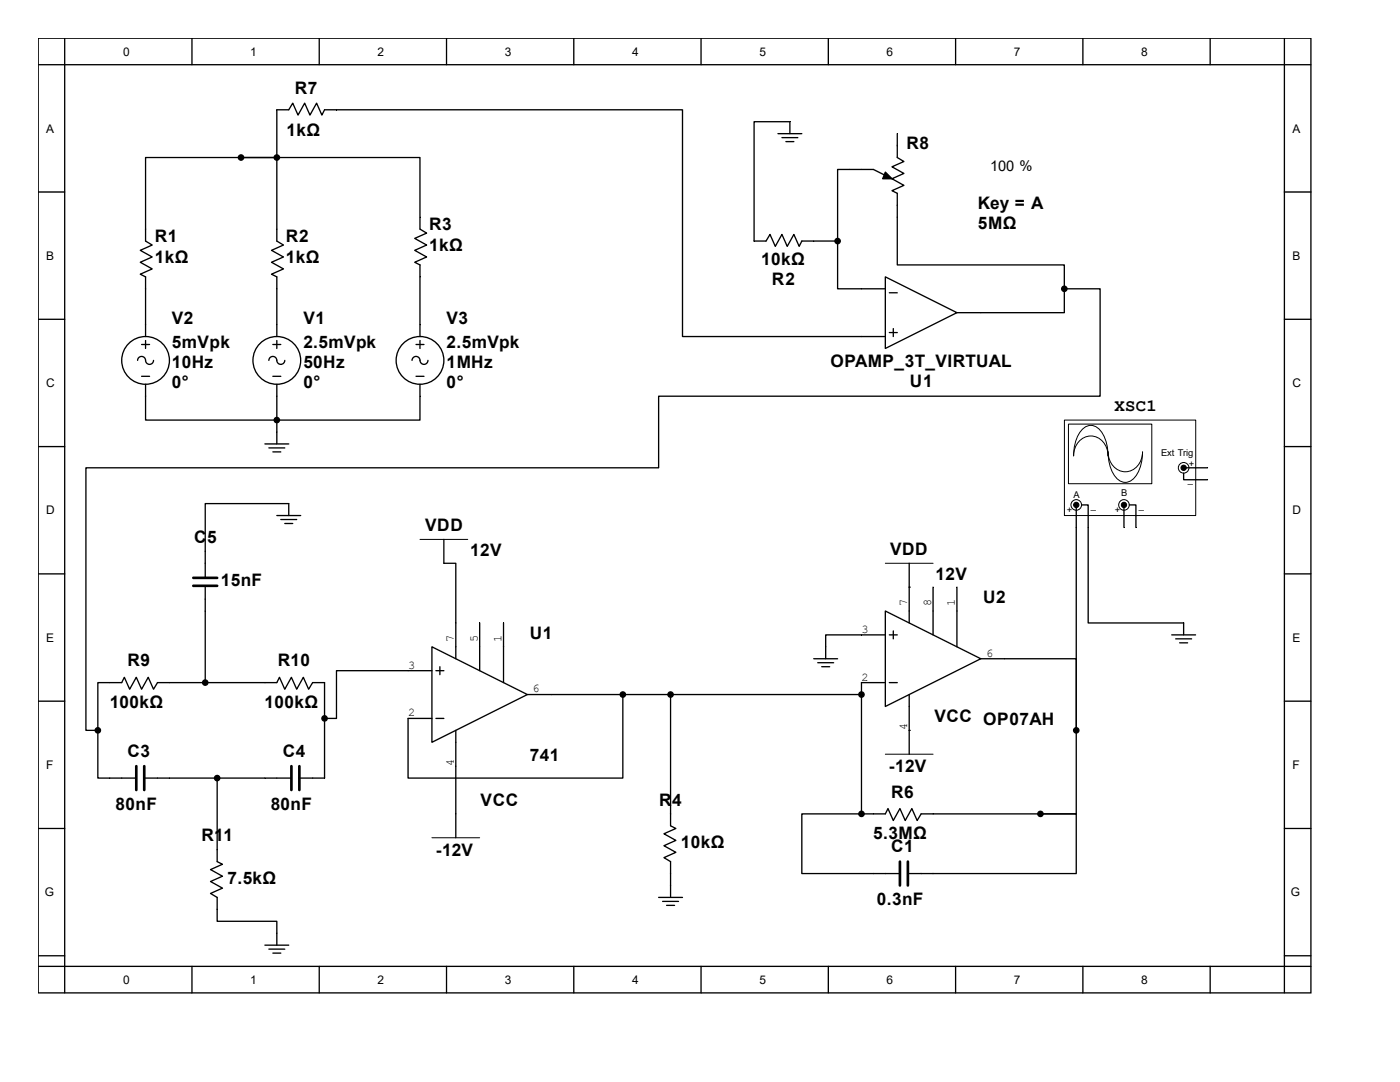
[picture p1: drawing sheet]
<svg xmlns="http://www.w3.org/2000/svg" width="279mm" height="216mm" viewBox="0 0 279 216" stroke-linecap="round" stroke-linejoin="round" font-family="sans-serif">
<g fill="none" stroke="#000" stroke-width=".26">
<path d="M7.6 7.6h254v190.5h-254zM7.6 12.9h254M12.9 7.6v190.5M38.3 7.6v5.3M63.7 7.6v5.3M89.1 7.6v5.3M114.5 7.6v5.3M139.9 7.6v5.3M165.3 7.6v5.3M190.7 7.6v5.3M216.1 7.6v5.3M241.5 7.6v5.3"/>
<path d="M256.3 7.6v190.5M7.6 38.3h5.3M48.1 31.4h-19v16.7l1.3 .8-2.4 1.1 2.4 1.3-2.4 1 2.4 1.4-2.4 1 1.1 .5v12M55.2 21.9h2.4l.8-1.3 1.1 2.4 1.3-2.4 1.1 2.4 1.3-2.4 1 2.4 .6-1.1h2.4M256.3 38.3h5.3M55.2 45.7v2.4l1.4 .8-2.4 1.1 2.4 1.3-2.4 1 2.4 1.4-2.4 1 1 .5v12M83.8 43.3v2.4l1.3 .8-2.3 1.1 2.3 1.3-2.3 1.1 2.3 1.3-2.3 1 1 .6v14.3M7.6 63.7h5.3M28.3 68.7h1.5M28.3 75.1h1.5M29.1 67.9v1.6M29.1 76.7v2.4"/>
<path d="M30.6 71.9a.79 .79 0 0 1-.8 .8 .79 .79 0 0 1-.7-.8 .79 .79 0 0 0-.8-.8 .79 .79 0 0 0-.8 .8M54.5 68.7h1.5M54.5 75.1h1.5M55.2 67.9v1.6M55.2 76.7v2.4M56.8 71.9a.79 .79 0 0 1-.8 .8 .79 .79 0 0 1-.8-.8 .79 .79 0 0 0-.7-.8 .79 .79 0 0 0-.8 .8M83 68.7h1.6M83 75.1h1.6M83.8 67.9v1.6M83.8 76.7v2.4M85.4 71.9a.79 .79 0 0 1-.8 .8 .79 .79 0 0 1-.8-.8 .79 .79 0 0 0-.8-.8 .79 .79 0 0 0-.8 .8M256.3 63.7h5.3"/>
<path d="M7.6 89.1h5.3M52.9 88.6h4.7M53.7 89.4h3.1M54.5 90.2h1.5M55.2 86.2v2.4M256.3 89.1h5.3M7.6 114.5h5.3M181.5 117.2h.1M181.5 112.4v11.9M186.2 117.2v9.5M191 117.2v11.9M256.3 114.5h5.3"/>
<path d="M7.6 139.9h5.3M162.4 131.4h4.8M163.2 132.2h3.2M164 133h1.6M171.9 136.2h4.8M176.7 121.9l19 9.5-19 9.6zM176.7 126.7h-11.9v4.7M177.5 126.7h1.6M177.5 136.2h1.6M178.3 125.9v1.6M181.5 138.6v11.9M195.7 131.4h4.8"/>
<path d="M233.8 126.7h4.8M234.6 127.5h3.2M235.4 128.3h1.6M236.2 124.3v2.4M256.3 139.9h5.3M181.5 145.7h.1M7.6 165.3h5.3M174.3 162.4h2.4l.5-1.1 1.1 2.4 1.3-2.4 1.1 2.4 1.3-2.4 1 2.4 .8-1.3h31v11.9h-33.6M174.3 174.3h5.3M256.3 165.3h5.3M7.6 190.7h5.3M7.6 192.8h254"/>
<path d="M38.3 192.8v5.3M63.7 192.8v5.3M89.1 192.8v5.3M114.5 192.8v5.3M139.9 192.8v5.3M165.3 192.8v5.3M190.7 192.8v5.3M216.1 192.8v5.3M241.5 192.8v5.3M256.3 190.7h5.3"/>
<circle cx="29.1" cy="71.9" r="4.8"/>
<circle cx="55.2" cy="71.9" r="4.8"/>
<circle cx="83.8" cy="71.9" r="4.8"/>
</g>
<g fill="#000" stroke="#000" stroke-width=".26">
<circle cx="48.1" cy="31.4" r=".53"/>
<circle cx="207.6" cy="162.4" r=".53"/>
</g>
<path d="M176.7 112.4h9.5M176.7 150.5h9.5" fill="none" stroke="#000" stroke-width=".2"/>
<path d="M179.6 171.9v4.8M181.2 171.9v4.8" fill="none" stroke="#000" stroke-width=".53"/>
<path d="M212.5 83.9h26.1v19h-26.1z" fill="#fff"/>
<path d="M212.4 83.8h26.2v19.1h-26.2z" fill="none" stroke="#000" stroke-width=".2"/>
<path d="M213.3 84.7h16.6v11.8h-16.6z" fill="#fff"/>
<path d="M213.2 84.6h16.7v11.9h-16.7zM216 85.7a2.35 2.35 0 0 1 3.9 .6 8.3 8.3 0 0 1 1.2 4.7 3.5 3.5 0 0 0-1.6-3.4 3.5 3.5 0 0 0-3.7 .1 4.1 4.1 0 0 0-1.5 3.3 7.8 7.8 0 0 1 1.7-5.3zM221.1 90.2a3.5 3.5 0 0 0 1.7 3.3 3.5 3.5 0 0 0 3.7 0 4.1 4.1 0 0 0 1.5-3.3 7.2 7.2 0 0 1-2.2 5.7 2.38 2.38 0 0 1-3.4-1.1 8.3 8.3 0 0 1-1.3-4.6z" fill="none" stroke="#000" stroke-width=".2"/>
<g fill="#fff" stroke="#000" stroke-width=".2">
<circle cx="224.3" cy="100.8" r="1.06"/>
<circle cx="214.8" cy="100.8" r="1.06"/>
<circle cx="236.2" cy="93.3" r="1.06"/>
</g>
<g fill="none" stroke="#000" stroke-width=".26">
<path d="M55.2 21.9v9.5h-7.1h7.1M55.2 31.4h28.6v11.9M55.2 31.4v14.3M67.2 21.9h69v45.3h40.5M155.3 26.7h4.7M156.1 27.5h3.1M156.8 28.3h1.6M157.6 26.7v-2.4h-7.1v23.8h2.4l.8-1.3 1 2.4 1.4-2.4 1 2.4 1.3-2.4 1.1 2.4 .5-1.1h7.2M178 35.7l-3.7-1.9h-7.1v14.3M179.1 26.7v4.7l1.3 .8-2.4 1.1 2.4 1.3-2.4 1.1 2.4 1.3-2.4 1 1.1 .6v14.3h33.3v4.7M167.2 48.1v9.5h9.5M176.7 55.2l14.3 7.2-14.3 7.1z"/>
<path d="M177.5 58.4h1.6M212.4 57.6v4.8h-21.4M212.4 57.6h7.2v21.5h-88.2v14.2h-114.3v52.4h2.4M29.1 79.1v4.7h54.7v-4.7M55.2 79.1v7.1M177.5 66.4h1.6M178.3 65.6v1.6M236.2 94.4v1.3h4.8M236.5 93.3h4.5M41 116.9v19.3M55.2 102.9h4.8M56 103.7h3.2"/>
<path d="M56.8 104.5h1.6M57.6 102.9v-2.4h-16.6v14.8M88.6 107.6v4.8h2.4v19M214.8 101.3v44.4M215.8 100.8h1.4v23.5h19M224.3 100.8v4.5M225.4 100.8h1.3v4.5M86.2 129.1l19.1 9.5-19.1 9.5zM86.2 133.8h-19v9.6h-2.4M87 133.8h1.6M87.8 133v1.6M95.7 124.3v9.5"/>
<path d="M100.5 124.3v11.9M105.3 138.6h66.6M124.3 138.6v16.7h-42.9v-11.9h4.8M133.8 138.6v26.2l1.1 .5-2.4 1.1 2.4 1.3-2.4 1.1 2.4 1.3-2.4 1 1.3 .8v7.2M171.9 136.2v26.2M200.5 131.4h14.3v14.3M19.5 145.7v-9.5h4.8l.5-1.1 1.1 2.4 1.3-2.4 1.1 2.4 1.3-2.4 1 2.4 .8-1.3h23.8l.6-1.1 1 2.4 1.4-2.4 1 2.4 1.3-2.4 1.1 2.4 .8-1.3h2.4v19.1h-5.1M19.5 145.7v9.6h7.7M28.8 155.3h29.4M43.3 155.3v16.6l1.1 .6-2.4 1 2.4 1.3-2.4 1.1 2.4 1.3-2.4 1.1 1.3 .8v4.7h11.9v4.8M87 143.4h1.6M91 145.7v21.5"/>
<path d="M214.8 145.7v16.7h-7.2M131.4 179.1h4.8M132.2 179.9h3.2M171.9 162.4h-11.9v11.9h14.3M171.9 162.4h2.4M52.9 188.6h4.7M53.7 189.4h3.1M54.5 190.2h1.5M133 180.7h1.6"/>
</g>
<g fill="#000" stroke="#000" stroke-width=".2">
<circle cx="236.2" cy="93.3" r=".53"/>
<circle cx="214.8" cy="100.8" r=".53"/>
<circle cx="224.3" cy="100.8" r=".53"/>
</g>
<path d="M38.6 115.3h4.7M38.6 116.9h4.7M27.2 152.9v4.7M28.8 152.9v4.7M58.2 152.9v4.7M59.7 152.9v4.7" fill="none" stroke="#000" stroke-width=".53"/>
<path d="M83.8 107.6h9.5M86.2 167.2h9.5" fill="none" stroke="#000" stroke-width=".2"/>
<g fill="#000" stroke="#000" stroke-width=".26">
<path d="M176.7 34.3l1.3 1.4h-1.8z"/>
<circle cx="55.2" cy="31.4" r=".53"/>
<circle cx="167.2" cy="48.1" r=".53"/>
<circle cx="212.4" cy="57.6" r=".53"/>
<circle cx="55.2" cy="83.8" r=".53"/>
<circle cx="41" cy="136.2" r=".53"/>
<circle cx="124.3" cy="138.6" r=".53"/>
<circle cx="133.8" cy="138.6" r=".53"/>
<circle cx="171.9" cy="138.6" r=".53"/>
<circle cx="19.5" cy="145.7" r=".53"/>
<circle cx="43.3" cy="155.3" r=".53"/>
<circle cx="64.8" cy="143.4" r=".53"/>
<circle cx="214.8" cy="145.7" r=".53"/>
<circle cx="171.9" cy="162.4" r=".53"/>
</g>
<g font-size="3.4">
<text x="58.8" y="18.7">R7</text>
<text x="57.2" y="27.2">1kΩ</text>
<text x="180.9" y="29.8">R8</text>
<text x="195.2" y="41.7">Key = A</text>
<text x="85.6" y="45.9">R3</text>
<text x="195.2" y="45.6">5MΩ</text>
<text x="30.9" y="48.3">R1</text>
<text x="30.9" y="52.5">1kΩ</text>
<text x="57.1" y="48.3">R2</text>
<text x="57.1" y="52.5">1kΩ</text>
<text x="85.6" y="50.2">1kΩ</text>
<text x="151.9" y="52.8">10kΩ</text>
<text x="154.1" y="56.8">R2</text>
<text x="34.3" y="64.7">V2</text>
<text x="60.5" y="64.7">V1</text>
<text x="89.1" y="64.7">V3</text>
<text x="34.3" y="69.5">5mVpk</text>
<text x="60.5" y="69.5">2.5mVpk</text>
<text x="89.1" y="69.5">2.5mVpk</text>
<text x="34.3" y="73.4">10Hz</text>
<text x="34.3" y="77.3">0°</text>
<text x="60.5" y="73.4">50Hz</text>
<text x="60.5" y="77.3">0°</text>
<text x="89.1" y="73.4">1MHz</text>
<text x="89.1" y="77.3">0°</text>
<text x="165.7" y="73.2">OPAMP_3T_VIRTUAL</text>
<text x="181.6" y="77.1">U1</text>
<text x="222.4" y="81.9">XSC1</text>
<text x="84.8" y="106">VDD</text>
<text x="38.7" y="108.4">C5</text>
<text x="93.8" y="111">12V</text>
<text x="177.7" y="110.7">VDD</text>
<text x="44.1" y="116.8">15nF</text>
<text x="186.7" y="115.8">12V</text>
<text x="196.2" y="120.3">U2</text>
<text x="105.7" y="127.4">U1</text>
<text x="25.4" y="133">R9</text>
<text x="55.4" y="133">R10</text>
<text x="21.9" y="141.2">100kΩ</text>
<text x="52.8" y="141.2">100kΩ</text>
<text x="186.5" y="144.1">VCC OP07AH</text>
<text x="25.4" y="151">C3</text>
<text x="56.4" y="151">C4</text>
<text x="105.7" y="151.8">741</text>
<text x="177.4" y="154.1">-12V</text>
<text x="23.1" y="161.5">80nF</text>
<text x="54" y="161.5">80nF</text>
<text x="95.9" y="160.8">VCC</text>
<text x="131.5" y="160.8">R4</text>
<text x="177.8" y="159.2">R6</text>
<text x="40.2" y="167.9">R11</text>
<text x="174.3" y="167.4">5.3MΩ</text>
<text x="87" y="170.8">-12V</text>
<text x="135.9" y="169.2">10kΩ</text>
<text x="177.8" y="170">C1</text>
<text x="45.4" y="176.4">7.5kΩ</text>
<text x="175" y="180.6">0.3nF</text>
</g>
<text font-size="2.9" x="197.6" y="34">100 %</text>
<g font-size="2.4">
<text x="24.6" y="11.1">0</text>
<text x="50" y="11.1">1</text>
<text x="75.4" y="11.1">2</text>
<text x="100.8" y="11.1">3</text>
<text x="126.2" y="11.1">4</text>
<text x="151.6" y="11.1">5</text>
<text x="177" y="11.1">6</text>
<text x="202.4" y="11.1">7</text>
<text x="227.8" y="11.1">8</text>
<text x="9.2" y="26.5">A</text>
<text x="257.9" y="26.5">A</text>
<text x="9.2" y="51.9">B</text>
<text x="257.9" y="51.9">B</text>
<text x="9.2" y="77.3">C</text>
<text x="257.9" y="77.3">C</text>
<text x="9.2" y="102.7">D</text>
<text x="257.9" y="102.7">D</text>
<text x="181.1" y="120.9" transform="rotate(-90 181.1 120.9)">7</text>
<text x="185.8" y="120.9" transform="rotate(-90 185.8 120.9)">8</text>
<text x="190.6" y="120.9" transform="rotate(-90 190.6 120.9)">1</text>
<text x="9.2" y="128.1">E</text>
<text x="90.6" y="128" transform="rotate(-90 90.6 128)">7</text>
<text x="95.3" y="128" transform="rotate(-90 95.3 128)">5</text>
<text x="100.1" y="128" transform="rotate(-90 100.1 128)">1</text>
<text x="171.9" y="126.3">3</text>
<text x="196.8" y="131.1">6</text>
<text x="257.9" y="128.1">E</text>
<text x="81.4" y="133.4">3</text>
<text x="171.9" y="135.8">2</text>
<text x="81.4" y="143">2</text>
<text x="106.3" y="138.2">6</text>
<text x="181.1" y="145.7" transform="rotate(-90 181.1 145.7)">4</text>
<text x="9.2" y="153.5">F</text>
<text x="90.6" y="152.9" transform="rotate(-90 90.6 152.9)">4</text>
<text x="257.9" y="153.5">F</text>
<text x="8.9" y="178.9">G</text>
<text x="257.6" y="178.9">G</text>
<text x="24.6" y="196.3">0</text>
<text x="50" y="196.3">1</text>
<text x="75.4" y="196.3">2</text>
<text x="100.8" y="196.3">3</text>
<text x="126.2" y="196.3">4</text>
<text x="151.6" y="196.3">5</text>
<text x="177" y="196.3">6</text>
<text x="202.4" y="196.3">7</text>
<text x="227.8" y="196.3">8</text>
</g>
<g font-size="1.9">
<text x="231.7" y="91.1">Ext Trig</text>
<text x="237.3" y="93.2">+</text>
<text x="214.2" y="99.3">A</text>
<text x="217.7" y="101.6">_</text>
<text x="223.8" y="99">B</text>
<text x="227.2" y="101.6">_</text>
<text x="237" y="96.4">_</text>
<text x="212.9" y="102.4">+</text>
<text x="222.5" y="102.4">+</text>
</g>
</svg>
